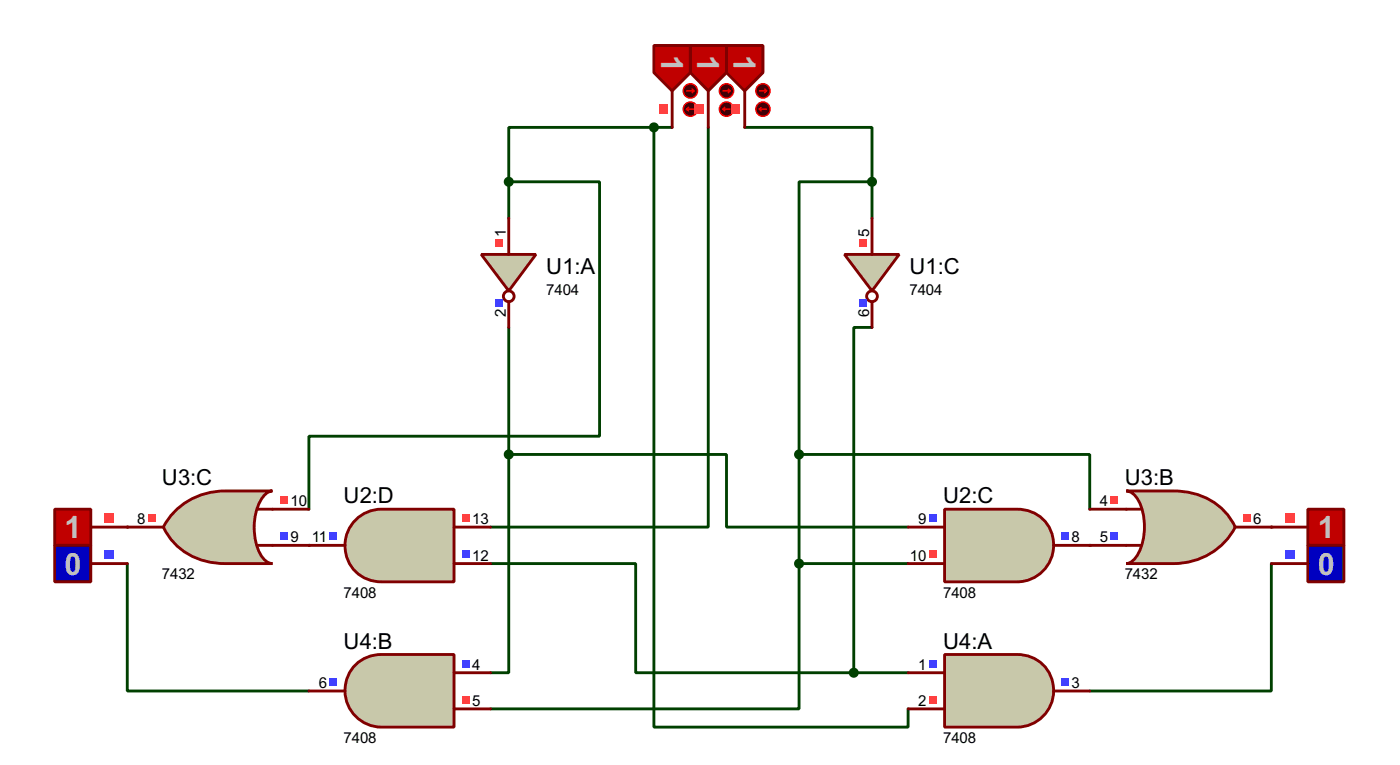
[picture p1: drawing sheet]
<svg xmlns="http://www.w3.org/2000/svg" width="196mm" height="107mm" viewBox="0 0 196 107" stroke-linecap="round" stroke-linejoin="round" font-family="sans-serif">
<g fill="#004000">
<circle cx="152.4" cy="76.2" r=".2"/>
<circle cx="177.8" cy="73.7" r=".2"/>
<circle cx="43.2" cy="76.2" r=".2"/>
<circle cx="17.8" cy="73.7" r=".2"/>
</g>
<g fill="none" stroke="#004000" stroke-width=".4">
<path d="M91.5 17.8v83.8h35.5v-2.5M91.5 17.8h-20.3v7.6M91.5 17.8h2.5M99.1 17.8v55.9h-30.5M104.2 17.8h17.8v7.6M71.2 25.4h12.7v35.6h-40.7v10.2M71.2 25.4v5.1M122 25.4h-10.2v38.1M122 25.4v5.1M71.2 45.8v17.7M122 45.8h-2.6v48.2M17.8 78.8v17.8h25.4"/>
<path d="M68.6 78.8h20.3v15.2h30.5M71.2 63.5v30.5h-2.6M71.2 63.5h30.4v10.2h25.4M111.8 63.5h40.6v7.7M111.8 78.8v20.3h-43.2M111.8 63.5v15.3M111.8 78.8h15.2M177.8 78.8v17.8h-25.4M119.4 94h7.6"/>
</g>
<path d="M91.5 6.4h5.1v3.8l-2.6 2.5-2.5-2.5z" fill-rule="evenodd" fill="#c00000" stroke="#800000" stroke-width=".4"/>
<path d="M94 12.7v5.1" fill="none" stroke="#800000" stroke-width=".4"/>
<circle cx="96.5" cy="12.7" r="1" fill="#400000" stroke="#f00" stroke-width=".2"/>
<path d="M96 12.7h1.1M96.8 12.5l.3 .2M97.1 12.7l-.3 .3" fill="none" stroke="#f00" stroke-width=".2"/>
<circle cx="96.5" cy="15.3" r="1" fill="#400000" stroke="#f00" stroke-width=".2"/>
<path d="M96 15.3l.3 .2M96 15.3h1.1M96.3 15l-.3 .3" fill="none" stroke="#f00" stroke-width=".2"/>
<path d="M92.1 14.6h1.3v1.3h-1.3z" fill="#ff4040"/>
<path d="M96.6 6.4h5v3.8l-2.5 2.5-2.5-2.5z" fill-rule="evenodd" fill="#c00000" stroke="#800000" stroke-width=".4"/>
<path d="M99.1 12.7v5.1" fill="none" stroke="#800000" stroke-width=".4"/>
<circle cx="101.6" cy="12.7" r="1" fill="#400000" stroke="#f00" stroke-width=".2"/>
<path d="M101.1 12.7h1M101.9 12.5l.2 .2M102.1 12.7l-.2 .3" fill="none" stroke="#f00" stroke-width=".2"/>
<circle cx="101.6" cy="15.3" r="1" fill="#400000" stroke="#f00" stroke-width=".2"/>
<path d="M101.1 15.3l.3 .2M101.1 15.3h1M101.4 15l-.3 .3" fill="none" stroke="#f00" stroke-width=".2"/>
<path d="M97.2 14.6h1.3v1.3h-1.3z" fill="#ff4040"/>
<path d="M101.6 6.4h5.1v3.8l-2.5 2.5-2.6-2.5z" fill-rule="evenodd" fill="#c00000" stroke="#800000" stroke-width=".4"/>
<path d="M104.2 12.7v5.1" fill="none" stroke="#800000" stroke-width=".4"/>
<circle cx="106.7" cy="12.7" r="1" fill="#400000" stroke="#f00" stroke-width=".2"/>
<path d="M106.2 12.7h1M107 12.5l.2 .2M107.2 12.7l-.2 .3" fill="none" stroke="#f00" stroke-width=".2"/>
<circle cx="106.7" cy="15.3" r="1" fill="#400000" stroke="#f00" stroke-width=".2"/>
<path d="M106.2 15.3l.3 .2M106.2 15.3h1M106.5 15l-.3 .3" fill="none" stroke="#f00" stroke-width=".2"/>
<path d="M102.3 14.6h1.2v1.3h-1.2z" fill="#ff4040"/>
<path d="M67.3 35.6h7.7l-3.8 5.1z" fill="#c8c8aa" stroke="#800000" stroke-width=".4"/>
<g fill="none" stroke="#800000" stroke-width=".4">
<path d="M71.2 30.5v5.1M71.2 42.2v3.6"/>
<circle cx="71.1" cy="41.4" r=".75"/>
</g>
<path d="M69.4 33.4h1v1.1h-1z" fill="#ff4040"/>
<path d="M69.4 41.8h1v1h-1z" fill="#4040ff"/>
<path d="M118.1 35.6h7.7l-3.8 5.1z" fill="#c8c8aa" stroke="#800000" stroke-width=".4"/>
<g fill="none" stroke="#800000" stroke-width=".4">
<path d="M122 30.5v5.1M122 42.2v3.6"/>
<circle cx="121.9" cy="41.4" r=".75"/>
</g>
<path d="M120.2 33.4h1v1.1h-1z" fill="#ff4040"/>
<path d="M120.2 41.8h1v1h-1z" fill="#4040ff"/>
<path d="M132.1 71.2h10.2a5.1 5.1 0 0 1 5.1 5 5.1 5.1 0 0 1-5.1 5.1h-10.2z" fill-rule="evenodd" fill="#c8c8aa" stroke="#800000" stroke-width=".4"/>
<path d="M127 73.7h5.1M127 78.8h5.1M147.4 76.2h5" fill="none" stroke="#800000" stroke-width=".4"/>
<path d="M130 71.9h1v1h-1z" fill="#4040ff"/>
<path d="M130 77h1v1h-1z" fill="#ff4040"/>
<path d="M148.5 74.5h1v1h-1z" fill="#4040ff"/>
<path d="M182.9 71.2h5.1v5h-5.1z" fill-rule="evenodd" fill="#c00000" stroke="#800000" stroke-width=".4"/>
<path d="M177.8 73.7h5.1" fill="none" stroke="#800000" stroke-width=".4"/>
<path d="M179.7 71.8h1.3v1.3h-1.3z" fill="#ff4040"/>
<path d="M157.5 68.6h6.6a9.2 9.2 0 0 1 8.7 5.1 9.6 9.6 0 0 1-8.7 5.1h-6.6a2.32 2.32 0 0 0 1.7-1.5 8.3 8.3 0 0 0-.3-7.9l-.5-.4-.4-.3z" fill-rule="evenodd" fill="#c8c8aa" stroke="#800000" stroke-width=".4"/>
<path d="M152.4 71.2h7.1M152.4 76.2h7.1M172.8 73.7h5" fill="none" stroke="#800000" stroke-width=".4"/>
<path d="M155.4 69.4h1v1h-1z" fill="#ff4040"/>
<path d="M155.4 74.5h1v1h-1z" fill="#4040ff"/>
<path d="M173.9 71.9h1v1h-1z" fill="#ff4040"/>
<path d="M49.5 72.9a5.1 5.1 0 0 1 3.9-1.7h10.1v10.1h-10.1a5 5 0 0 1-4.7-2.9 5 5 0 0 1 .8-5.5z" fill-rule="evenodd" fill="#c8c8aa" stroke="#800000" stroke-width=".4"/>
<path d="M43.2 76.2h5.1M63.5 78.8h5.1M63.5 73.7h5.1" fill="none" stroke="#800000" stroke-width=".4"/>
<path d="M64.7 77h1v1h-1z" fill="#4040ff"/>
<path d="M64.7 71.9h1v1h-1z" fill="#ff4040"/>
<path d="M46.1 74.5h1.1v1h-1.1z" fill="#4040ff"/>
<path d="M7.7 71.2h5v5h-5z" fill-rule="evenodd" fill="#c00000" stroke="#800000" stroke-width=".4"/>
<path d="M12.7 73.7h5.1" fill="none" stroke="#800000" stroke-width=".4"/>
<path d="M14.6 71.8h1.3v1.3h-1.3z" fill="#ff4040"/>
<path d="M24.7 71.2a9.9 9.9 0 0 1 6.8-2.6h6.6a2.32 2.32 0 0 0-1.7 1.5 8.3 8.3 0 0 0 .3 7.8l.5 .5 .4 .3 .5 .1h-6.6a9.2 9.2 0 0 1-8.6-5.1l.5-.9z" fill-rule="evenodd" fill="#c8c8aa" stroke="#800000" stroke-width=".4"/>
<path d="M17.8 73.7h5.1M36.1 76.2h7.1M36.1 71.2h7.1" fill="none" stroke="#800000" stroke-width=".4"/>
<path d="M39.3 74.5h1v1h-1z" fill="#4040ff"/>
<g fill="#ff4040">
<path d="M39.3 69.4h1v1h-1z"/>
<path d="M20.7 71.9h1.1v1h-1.1z"/>
</g>
<path d="M132.1 91.5h10.2a5.1 5.1 0 0 1 5.1 5 5.1 5.1 0 0 1-5.1 5.1h-10.2z" fill-rule="evenodd" fill="#c8c8aa" stroke="#800000" stroke-width=".4"/>
<path d="M127 94h5.1M127 99.1h5.1M147.4 96.6h5" fill="none" stroke="#800000" stroke-width=".4"/>
<path d="M130 92.2h1v1.1h-1z" fill="#4040ff"/>
<path d="M130 97.3h1v1h-1z" fill="#ff4040"/>
<path d="M148.5 94.8h1v1h-1z" fill="#4040ff"/>
<path d="M49.5 93.2a5.1 5.1 0 0 1 3.9-1.7h10.1v10.1h-10.1a5.1 5.1 0 0 1-4.7-3 5.1 5.1 0 0 1 .8-5.4z" fill-rule="evenodd" fill="#c8c8aa" stroke="#800000" stroke-width=".4"/>
<path d="M43.2 96.6h5.1M63.5 94h5.1M63.5 99.1h5.1" fill="none" stroke="#800000" stroke-width=".4"/>
<path d="M64.7 92.2h1v1.1h-1z" fill="#4040ff"/>
<path d="M64.7 97.3h1v1h-1z" fill="#ff4040"/>
<path d="M46.1 94.8h1.1v1h-1.1z" fill="#4040ff"/>
<path d="M182.9 76.2h5.1v5.1h-5.1z" fill-rule="evenodd" fill="#0000c0" stroke="#800000" stroke-width=".4"/>
<path d="M177.8 78.8h5.1" fill="none" stroke="#800000" stroke-width=".4"/>
<path d="M179.7 76.9h1.3v1.2h-1.3z" fill="#4040ff"/>
<path d="M7.7 76.2h5v5.1h-5z" fill-rule="evenodd" fill="#0000c0" stroke="#800000" stroke-width=".4"/>
<path d="M12.7 78.8h5.1" fill="none" stroke="#800000" stroke-width=".4"/>
<path d="M14.6 76.9h1.3v1.2h-1.3z" fill="#4040ff"/>
<g fill="#004000" stroke="#004000" stroke-width=".4">
<circle cx="121.9" cy="25.4" r=".5"/>
<circle cx="71.1" cy="63.5" r=".5"/>
<circle cx="111.7" cy="63.5" r=".5"/>
<circle cx="91.4" cy="17.8" r=".5"/>
<circle cx="71.1" cy="25.4" r=".5"/>
<circle cx="119.4" cy="94" r=".5"/>
<circle cx="111.7" cy="78.8" r=".5"/>
</g>
<g font-size="4.8" fill="#c0c0c0">
<text x="92.5" y="7.8" transform="rotate(90 92.5 7.8)">1</text>
<text x="97.5" y="7.8" transform="rotate(90 97.5 7.8)">1</text>
<text x="102.6" y="7.8" transform="rotate(90 102.6 7.8)">1</text>
<text x="9" y="75.2">1</text>
<text x="184.3" y="75.2">1</text>
<text x="9" y="80.3">0</text>
<text x="184.3" y="80.3">0</text>
</g>
<g font-size="3.5">
<text x="76.4" y="38.3">U1:A</text>
<text x="127.2" y="38.3">U1:C</text>
<text x="22.7" y="67.8">U3:C</text>
<text x="48.1" y="70.4">U2:D</text>
<text x="131.9" y="70.4">U2:C</text>
<text x="157.3" y="67.8">U3:B</text>
<text x="48.1" y="90.7">U4:B</text>
<text x="131.9" y="90.7">U4:A</text>
</g>
<g font-size="2.4">
<text x="70.8" y="33.1" transform="rotate(-90 70.8 33.1)">1</text>
<text x="121.6" y="33" transform="rotate(-90 121.6 33)">5</text>
<text x="76.4" y="41.2">7404</text>
<text x="127.2" y="41.2">7404</text>
<text x="70.8" y="44.4" transform="rotate(-90 70.8 44.4)">2</text>
<text x="121.6" y="44.3" transform="rotate(-90 121.6 44.3)">6</text>
<text x="40.7" y="70.8">10</text>
<text x="153.8" y="70.8">4</text>
<text x="19.2" y="73.3">8</text>
<text x="40.7" y="75.8">9</text>
<text x="43.6" y="75.8">11</text>
<text x="66.1" y="73.3">13</text>
<text x="128.4" y="73.3">9</text>
<text x="149.9" y="75.8">8</text>
<text x="153.8" y="75.8">5</text>
<text x="175.3" y="73.3">6</text>
<text x="22.7" y="81">7432</text>
<text x="48.1" y="83.5">7408</text>
<text x="66.1" y="78.4">12</text>
<text x="127.3" y="78.4">10</text>
<text x="131.9" y="83.5">7408</text>
<text x="157.3" y="81">7432</text>
<text x="66.1" y="93.6">4</text>
<text x="128.4" y="93.6">1</text>
<text x="44.6" y="96.2">6</text>
<text x="66.1" y="98.7">5</text>
<text x="128.4" y="98.7">2</text>
<text x="149.9" y="96.2">3</text>
<text x="48.1" y="103.8">7408</text>
<text x="131.9" y="103.8">7408</text>
</g>
</svg>
